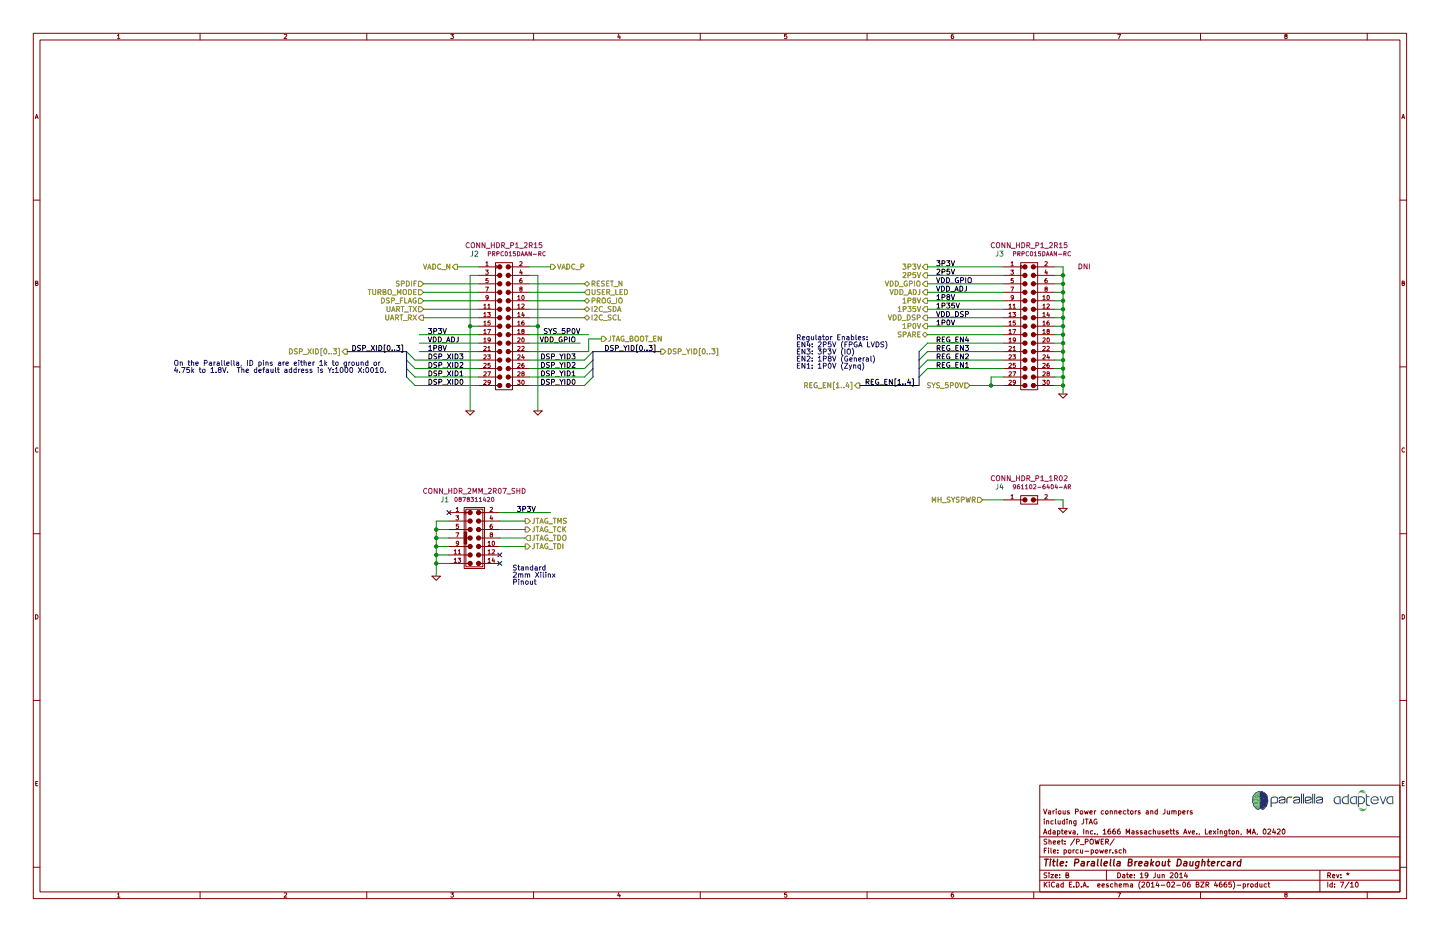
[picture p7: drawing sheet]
EESchema Schematic File Version 2
LIBS:adapteva_kicad
LIBS:power
LIBS:device
LIBS:transistors
LIBS:conn
LIBS:linear
LIBS:regul
LIBS:74xx
LIBS:cmos4000
LIBS:adc-dac
LIBS:memory
LIBS:xilinx
LIBS:special
LIBS:microcontrollers
LIBS:dsp
LIBS:microchip
LIBS:analog_switches
LIBS:motorola
LIBS:texas
LIBS:intel
LIBS:audio
LIBS:interface
LIBS:digital-audio
LIBS:philips
LIBS:display
LIBS:cypress
LIBS:siliconi
LIBS:opto
LIBS:atmel
LIBS:contrib
LIBS:valves
LIBS:porcupine-cache
EELAYER 24 0
EELAYER END
$Descr B 17000 11000
encoding utf-8
Sheet 7 10
Title "Parallella Breakout Daughtercard"
Date "19 Jun 2014"
Rev "*"
Comp "Adapteva, Inc., 1666 Massachusetts Ave., Lexington, MA, 02420"
Comment1 "including JTAG"
Comment2 "Various Power connectors and Jumpers"
Comment3 ""
Comment4 ""
$EndDescr
Text HLabel 6900 3650 2    60   BiDi ~ 0
I2C_SDA
Text Label 11050 4250 0    60   ~ 0
REG_EN2
Text Label 11050 4050 0    60   ~ 0
REG_EN4
Text Label 10800 4550 2    60   ~ 0
REG_EN[1..4]
Text HLabel 10150 4550 0    60   Output ~ 0
REG_EN[1..4]
Text Label 6800 4550 2    60   ~ 0
DSP_YID0
Text Label 6800 4450 2    60   ~ 0
DSP_YID1
Text Label 6800 4350 2    60   ~ 0
DSP_YID2
Text Label 6800 4250 2    60   ~ 0
DSP_YID3
Text Label 7750 4150 2    60   ~ 0
DSP_YID[0..3]
Text Label 4150 4150 0    60   ~ 0
DSP_XID[0..3]
Text HLabel 7800 4150 2    60   Output ~ 0
DSP_YID[0..3]
Text HLabel 4100 4150 0    60   Output ~ 0
DSP_XID[0..3]
Text HLabel 5000 3750 0    60   Output ~ 0
UART_RX
Text HLabel 5000 3650 0    60   Input ~ 0
UART_TX
Text HLabel 6900 3450 2    60   Input ~ 0
USER_LED
Text HLabel 6900 3350 2    60   BiDi ~ 0
RESET_N
Text HLabel 6500 3150 2    60   Output ~ 0
VADC_P
Text HLabel 6200 6450 2    60   Output ~ 0
JTAG_TDI
Text HLabel 6200 6350 2    60   Input ~ 0
JTAG_TDO
Text Label 11050 3850 0    60   ~ 0
1P0V
Text Label 11050 3750 0    60   ~ 0
VDD_DSP
Text Label 11050 3650 0    60   ~ 0
1P35V
Text Label 11050 3550 0    60   ~ 0
1P8V
Text Label 11050 3450 0    60   ~ 0
VDD_ADJ
Text Label 11050 3350 0    60   ~ 0
VDD_GPIO
Text Label 11050 3250 0    60   ~ 0
2P5V
Text Label 11050 3150 0    60   ~ 0
3P3V
Text HLabel 10950 3850 0    60   Output ~ 0
1P0V
Text HLabel 10950 3750 0    60   Output ~ 0
VDD_DSP
Text HLabel 10950 3650 0    60   Output ~ 0
1P35V
Text HLabel 10950 3550 0    60   Output ~ 0
1P8V
Text HLabel 10950 3450 0    60   Output ~ 0
VDD_ADJ
Text HLabel 10950 3350 0    60   Output ~ 0
VDD_GPIO
Text HLabel 10950 3250 0    60   Output ~ 0
2P5V
Text HLabel 10950 3150 0    60   Output ~ 0
3P3V
Text HLabel 11450 4550 0    60   Input ~ 0
SYS_5P0V
Text HLabel 6900 3750 2    60   BiDi ~ 0
I2C_SCL
Text Label 11050 4350 0    60   ~ 0
REG_EN1
Text Label 11050 4150 0    60   ~ 0
REG_EN3
Text HLabel 6900 3550 2    60   BiDi ~ 0
PROG_IO
Text Label 5050 4550 0    60   ~ 0
DSP_XID0
Text Label 5050 4450 0    60   ~ 0
DSP_XID1
Text Label 5050 4350 0    60   ~ 0
DSP_XID2
Text Label 5050 4250 0    60   ~ 0
DSP_XID3
Text HLabel 5000 3550 0    60   Input ~ 0
DSP_FLAG
Text HLabel 5000 3450 0    60   Input ~ 0
TURBO_MODE
Text HLabel 5000 3350 0    60   Input ~ 0
SPDIF
Text HLabel 7100 4000 2    60   Output ~ 0
JTAG_BOOT_EN
Text HLabel 5400 3150 0    60   Output ~ 0
VADC_N
Text HLabel 6200 6150 2    60   Output ~ 0
JTAG_TMS
Text HLabel 6200 6250 2    60   Output ~ 0
JTAG_TCK
NoConn ~ 5300 6050
$Comp
L GND #PWR012
U 1 1
P 5150 6800
F 0 "#PWR012" H 5150 6800 30  0001 C CNN
F 1 "GND" H 5150 6730 30  0001 C CNN
F 2 "" H 5150 6800 60  0000 C CNN
F 3 "" H 5150 6800 60  0000 C CNN
	1    5150 6800
	1    0    0    -1  
$EndComp
Text Label 6100 6050 0    60   ~ 0
3P3V
NoConn ~ 5900 6550
NoConn ~ 5900 6650
Text Notes 2050 4400 0    60   ~ 0
On the Parallella, ID pins are either 1k to ground or\n4.75k to 1.8V.  The default address is Y:1000 X:0010.
Text Notes 9400 4350 0    60   ~ 0
Regulator Enables:\nEN4: 2P5V (FPGA LVDS)\nEN3: 3P3V (IO)\nEN2: 1P8V (General)\nEN1: 1P0V (Zynq)
Entry Wire Line
	7000 4150 6900 4250
Entry Wire Line
	7000 4250 6900 4350
Entry Wire Line
	7000 4350 6900 4450
Entry Wire Line
	7000 4450 6900 4550
Entry Wire Line
	4800 4150 4900 4250
Entry Wire Line
	4800 4250 4900 4350
Entry Wire Line
	4800 4350 4900 4450
Entry Wire Line
	4800 4450 4900 4550
$Comp
L GND #PWR013
U 1 1
P 12550 4650
F 0 "#PWR013" H 12550 4650 30  0001 C CNN
F 1 "GND" H 12550 4580 30  0001 C CNN
F 2 "" H 12550 4650 60  0000 C CNN
F 3 "" H 12550 4650 60  0000 C CNN
	1    12550 4650
	1    0    0    -1  
$EndComp
Entry Wire Line
	10850 4450 10950 4350
Entry Wire Line
	10850 4350 10950 4250
Entry Wire Line
	10850 4250 10950 4150
Entry Wire Line
	10850 4150 10950 4050
$Comp
L GND #PWR014
U 1 1
P 5550 4850
F 0 "#PWR014" H 5550 4850 30  0001 C CNN
F 1 "GND" H 5550 4780 30  0001 C CNN
F 2 "" H 5550 4850 60  0000 C CNN
F 3 "" H 5550 4850 60  0000 C CNN
	1    5550 4850
	1    0    0    -1  
$EndComp
Text Label 6850 3950 2    60   ~ 0
SYS_5P0V
$Comp
L GND #PWR015
U 1 1
P 6350 4850
F 0 "#PWR015" H 6350 4850 30  0001 C CNN
F 1 "GND" H 6350 4780 30  0001 C CNN
F 2 "" H 6350 4850 60  0000 C CNN
F 3 "" H 6350 4850 60  0000 C CNN
	1    6350 4850
	-1   0    0    -1  
$EndComp
Text Notes 6050 6900 0    60   ~ 0
Standard \n2mm Xilinx \nPinout
$Comp
L GND #PWR016
U 1 1
P 12550 6000
F 0 "#PWR016" H 12550 6000 30  0001 C CNN
F 1 "GND" H 12550 5930 30  0001 C CNN
F 2 "" H 12550 6000 60  0000 C CNN
F 3 "" H 12550 6000 60  0000 C CNN
	1    12550 6000
	1    0    0    -1  
$EndComp
Text HLabel 11600 5900 0    60   Input ~ 0
MH_SYSPWR
$Comp
L CONN\HDR\2MM\2R07\SHD J1
U 1 1
P 5600 6350
F 0 "J1" H 5250 6800 60  0000 C CNN
F 1 "CONN\\HDR\\2MM\\2R07\\SHD" H 5600 7100 60  0001 C CNN
F 2 "CONN_HDR_2MM_2R07_SHD" H 5600 6900 60  0000 C CNN
F 3 "" H 5600 6850 60  0001 C CNN
F 4 "0878311420" H 5600 6800 50  0000 C CNN "MFRPN"
F 5 "Molex" H 5600 7000 50  0001 C CNN "Manufacturer"
	1    5600 6350
	1    0    0    -1  
$EndComp
$Comp
L CONN\HDR\P1\1R02 J4
U 1 1
P 12150 5900
F 0 "J4" H 11800 6050 60  0000 C CNN
F 1 "CONN\\HDR\\P1\\1R02" H 12150 6350 60  0001 C CNN
F 2 "CONN_HDR_P1_1R02" H 12150 6150 60  0000 C CNN
F 3 "" H 12150 6100 60  0001 C CNN
F 4 "961102-6404-AR" H 12300 6050 50  0000 C CNN "MFRPN"
F 5 "3M" H 12150 6250 50  0001 C CNN "Manufacturer"
	1    12150 5900
	1    0    0    -1  
$EndComp
$Comp
L CONN\HDR\P1\2R15 J3
U 1 1
P 12150 3850
F 0 "J3" H 11800 4700 60  0000 C CNN
F 1 "CONN\\HDR\\P1\\2R15" H 12150 5000 60  0001 C CNN
F 2 "CONN_HDR_P1_2R15" H 12150 4800 60  0000 C CNN
F 3 "" H 12150 4750 60  0001 C CNN
F 4 "PRPC015DAAN-RC" H 12300 4700 50  0000 C CNN "MFRPN"
F 5 "Sullins" H 12150 4900 50  0001 C CNN "Manufacturer"
F 6 "DNI" H 12800 4550 60  0000 C CNN "DNI"
	1    12150 3850
	1    0    0    -1  
$EndComp
$Comp
L CONN\HDR\P1\2R15 J2
U 1 1
P 5950 3850
F 0 "J2" H 5600 4700 60  0000 C CNN
F 1 "CONN\\HDR\\P1\\2R15" H 5950 5000 60  0001 C CNN
F 2 "CONN_HDR_P1_2R15" H 5950 4800 60  0000 C CNN
F 3 "" H 5950 4750 60  0001 C CNN
F 4 "PRPC015DAAN-RC" H 6100 4700 50  0000 C CNN "MFRPN"
F 5 "Sullins" H 5950 4900 50  0001 C CNN "Manufacturer"
	1    5950 3850
	1    0    0    -1  
$EndComp
Text Label 5050 3950 0    60   ~ 0
3P3V
Text Label 5050 4150 0    60   ~ 0
1P8V
Text Label 6800 4050 2    60   ~ 0
VDD_GPIO
Text Label 5050 4050 0    60   ~ 0
VDD_ADJ
Wire Wire Line
	6250 3650 6900 3650
Wire Wire Line
	11850 4250 10950 4250
Wire Wire Line
	11850 4050 10950 4050
Wire Wire Line
	6250 4250 6900 4250
Wire Wire Line
	6250 4350 6900 4350
Wire Wire Line
	6250 4450 6900 4450
Wire Wire Line
	6250 4550 6900 4550
Wire Wire Line
	6250 3450 6900 3450
Wire Wire Line
	6250 3350 6900 3350
Wire Wire Line
	6250 3150 6500 3150
Wire Wire Line
	11850 3850 10950 3850
Wire Wire Line
	11850 3750 10950 3750
Wire Wire Line
	11850 3650 10950 3650
Wire Wire Line
	11850 3550 10950 3550
Wire Wire Line
	11850 3450 10950 3450
Wire Wire Line
	10950 3350 11850 3350
Wire Wire Line
	11850 3250 10950 3250
Wire Wire Line
	11850 3150 10950 3150
Wire Bus Line
	10850 4550 10150 4550
Wire Bus Line
	7800 4150 7000 4150
Wire Bus Line
	4100 4150 4800 4150
Wire Wire Line
	11450 4550 11850 4550
Wire Wire Line
	6900 3750 6250 3750
Wire Wire Line
	10950 4350 11850 4350
Wire Wire Line
	10950 4150 11850 4150
Wire Wire Line
	6250 3550 6900 3550
Wire Wire Line
	4900 4250 5650 4250
Wire Wire Line
	4900 4350 5650 4350
Wire Wire Line
	4900 4450 5650 4450
Wire Wire Line
	4900 4550 5650 4550
Wire Wire Line
	5650 3550 5000 3550
Wire Wire Line
	5650 3450 5000 3450
Wire Wire Line
	5650 3350 5000 3350
Wire Wire Line
	5650 3150 5400 3150
Wire Wire Line
	5300 6150 5150 6150
Wire Wire Line
	5150 6150 5150 6800
Wire Wire Line
	5300 6250 5150 6250
Connection ~ 5150 6250
Wire Wire Line
	5300 6350 5150 6350
Connection ~ 5150 6350
Wire Wire Line
	5300 6450 5150 6450
Connection ~ 5150 6450
Wire Wire Line
	5300 6550 5150 6550
Connection ~ 5150 6550
Wire Wire Line
	5300 6650 5150 6650
Connection ~ 5150 6650
Wire Wire Line
	5900 6050 6500 6050
Wire Wire Line
	6200 6150 5900 6150
Wire Wire Line
	5900 6250 6200 6250
Wire Wire Line
	6200 6350 5900 6350
Wire Wire Line
	5900 6450 6200 6450
Wire Bus Line
	7000 4150 7000 4450
Wire Bus Line
	4800 4150 4800 4450
Wire Wire Line
	12450 3150 12550 3150
Wire Wire Line
	12550 3150 12550 4650
Wire Wire Line
	12450 4550 12550 4550
Connection ~ 12550 4550
Wire Wire Line
	12450 4450 12550 4450
Connection ~ 12550 4450
Wire Wire Line
	12450 4350 12550 4350
Connection ~ 12550 4350
Wire Wire Line
	12450 4250 12550 4250
Connection ~ 12550 4250
Wire Wire Line
	12450 4150 12550 4150
Connection ~ 12550 4150
Wire Wire Line
	12450 4050 12550 4050
Connection ~ 12550 4050
Wire Wire Line
	12450 3950 12550 3950
Connection ~ 12550 3950
Wire Wire Line
	12450 3850 12550 3850
Connection ~ 12550 3850
Wire Wire Line
	12450 3750 12550 3750
Connection ~ 12550 3750
Wire Wire Line
	12450 3650 12550 3650
Connection ~ 12550 3650
Wire Wire Line
	12450 3550 12550 3550
Connection ~ 12550 3550
Wire Wire Line
	12450 3450 12550 3450
Connection ~ 12550 3450
Wire Wire Line
	12450 3350 12550 3350
Connection ~ 12550 3350
Wire Wire Line
	12450 3250 12550 3250
Connection ~ 12550 3250
Wire Wire Line
	11700 4550 11700 4450
Wire Wire Line
	11700 4450 11850 4450
Connection ~ 11700 4550
Wire Bus Line
	10850 4150 10850 4550
Wire Wire Line
	5550 3250 5550 4850
Wire Wire Line
	5650 3750 5000 3750
Wire Wire Line
	5650 3650 5000 3650
Wire Wire Line
	6350 3250 6350 4850
Wire Wire Line
	11600 5900 11850 5900
Wire Wire Line
	12450 5900 12550 5900
Wire Wire Line
	12550 5900 12550 6000
Wire Wire Line
	5650 4150 4950 4150
Wire Wire Line
	5550 3250 5650 3250
Wire Wire Line
	6250 3250 6350 3250
Wire Wire Line
	5650 4050 4950 4050
Wire Wire Line
	6250 4050 6850 4050
Wire Wire Line
	5550 3850 5650 3850
Connection ~ 5550 3850
Wire Wire Line
	6250 3850 6350 3850
Connection ~ 6350 3850
Wire Wire Line
	4950 3950 5650 3950
Wire Wire Line
	6950 3950 6250 3950
Wire Wire Line
	6250 4150 6950 4150
Wire Wire Line
	6950 4150 6950 4000
Wire Wire Line
	6950 4000 7100 4000
Text HLabel 10950 3950 0    60   BiDi ~ 0
SPARE
Wire Wire Line
	10950 3950 11850 3950
$EndSCHEMATC
